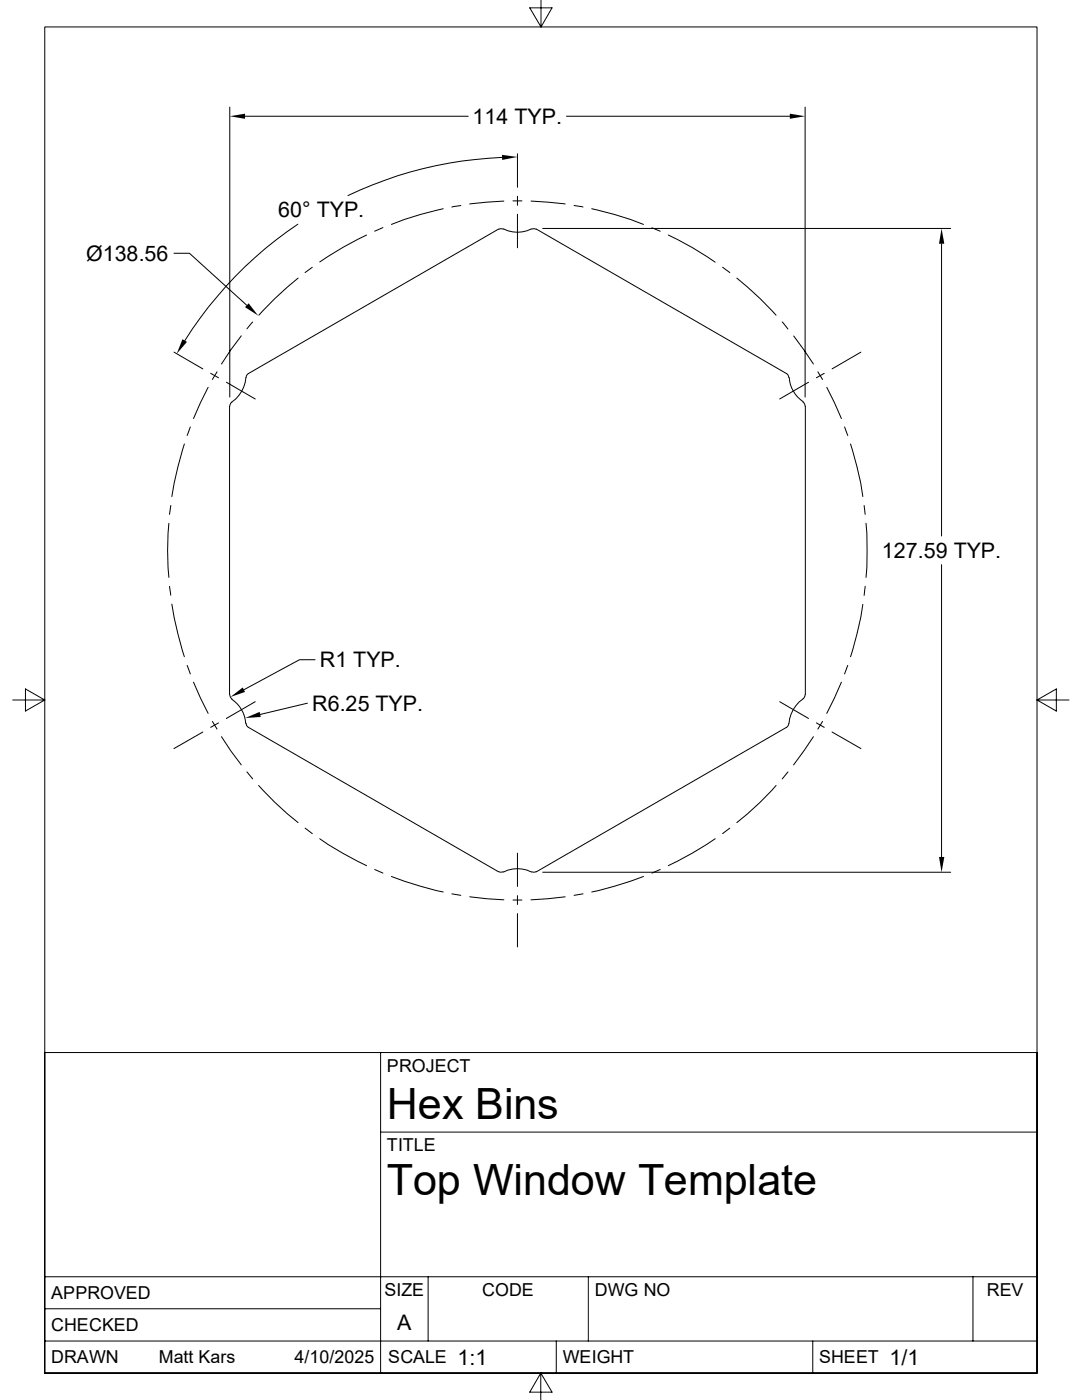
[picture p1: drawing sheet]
<svg xmlns="http://www.w3.org/2000/svg" width="216mm" height="279mm" viewBox="0 0 216 279" stroke-linecap="round" stroke-linejoin="round" font-family="sans-serif">
<g fill="none" stroke="#000" stroke-width=".2">
<path d="M108 0v5.4l-2.3-3.8h4.5l-2.2 3.8M45.8 21.4v57.8M48.9 23.2h44.5M100.2 31.4a78.5 78.5 0 0 0-30.8 7.6M103.3 30.7v6.7M103.3 39.2v1.8M113 23.2h44.6M160.7 21.4v57.8M34.7 50.5h3.1l11.4 10.4M59.4 44.7a77.7 77.7 0 0 0-22.5 23.3M59.5 55.5a65.3 65.3 0 0 0-7.9 7.4M62.3 53.3l-1.4 1.1"/>
<path d="M73.2 46.9a66.9 66.9 0 0 0-9.4 5.4M76.4 45.4l-1.6 .7M88.4 41.7a64.9 64.9 0 0 0-10.3 3.1M91.9 41l-1.7 .3M99.5 45.7l-50.1 29a2.35 2.35 0 0 0-.5 1.6 6.6 6.6 0 0 1-2.6 3.9M100.4 45.7l-.5-.1-.4 .2M100.5 45.7a6.1 6.1 0 0 0 5.5 0M100.5 40.1l-6.8 .6M102.4 40.1h1.7M103.3 42.8v6.6M106 40.1l6.8 .6M106.1 45.7l.5-.1 .4 .2 49.9 28.7 .4 .4 .1 .5"/>
<path d="M108.3 45.6h81.4M114.6 41l1.7 .3M118.1 41.7a64.9 64.9 0 0 1 10.3 3.1M130.1 45.5l1.6 .6M133.4 46.9a62 62 0 0 1 9.3 5.4M144.2 53.3l1.4 1.1M147 55.5a65.3 65.3 0 0 1 7.9 7.4M187.9 48.6v58.4M34.7 70.3l5.8 3.3M41.5 77.3l-2.9 6.2M42 74.5l1.6 .9M43.3 74.2l-.9 1.5"/>
<path d="M45.2 76.3l5.7 3.3M48.1 67l-3.9 5.6M50.4 64.3l-1.1 1.3M156.1 64.3l1.1 1.4M157.5 75.4a6.3 6.3 0 0 0 2.8 4.8M158.4 67.1l3.9 5.5M161.3 76.3l-5.7 3.3M163.2 74.2l.9 1.5M164.5 74.5l-1.6 .9M165 77.3l2.9 6.2M171.8 70.3l-5.8 3.3M36.8 88.6a72.6 72.6 0 0 0-2.5 10.5"/>
<path d="M38 85.2l-.7 1.7M45.8 81.1v57.5M46.3 80.3l-.3 .3-.2 .5M160.2 80.3l.3 .3 .2 .5v57.5l-.5 .8M168.5 85.2l.7 1.7M169.7 88.6a66.5 66.5 0 0 1 2.5 10.5M33.7 104.4a57.5 57.5 0 0 0 0 10.8M33.8 117l.3 1.8M34.1 100.9l-.3 1.8M172.4 100.9l.2 1.8M172.6 117l-.2 1.8M172.8 104.4a68.9 68.9 0 0 1 0 10.8"/>
<path d="M187.9 112.7v58.3M2.5 139.7h6.4l-3.8-2.2v4.4l3.8-2.2M34.3 120.6a72.6 72.6 0 0 0 2.5 10.5M37.3 132.8l.7 1.7M38.6 136.1l2.9 6.3M45.8 138.6l.2 .5 .3 .3M46.2 139.5a6.3 6.3 0 0 1 2.8 4.9M62.9 131.7h-3.1l-11.2 6M160.2 139.5a6.5 6.5 0 0 0-2.8 4.9M167.9 136.1l-2.9 6.3M169.2 132.8l-.7 1.7M172.2 120.6a67.4 67.4 0 0 1-2.5 10.5"/>
<path d="M206.9 139.7l3.9 2.2v-4.4l-3.9 2.2h6.4M40.5 146.1l-5.8 3.3M42.4 144l.9 1.5M43.6 144.3l-1.6 .9M44.2 147l3.9 5.7M49.1 144.4l.1 .4 .4 .4 49.9 28.8M49.3 154.1l1.1 1.3M50.9 140l-5.7 3.4M51.6 156.8a61.8 61.8 0 0 0 7.9 7.4M61.3 140.3l-9.4 2.3M154.9 156.8a57.3 57.3 0 0 1-7.9 7.4M155.6 140l5.7 3.4"/>
<path d="M157.2 154.1l-1.1 1.3M157.4 144.4l-.1 .4-.4 .4-49.9 28.8M162.3 147l-3.9 5.7M162.9 144.3l1.6 .9M164.1 144l-.9 1.5M166 146.1l5.8 3.3M60.9 165.3l1.4 1.1M63.8 167.4a66.9 66.9 0 0 0 9.4 5.4M74.8 173.5l1.6 .7M78.1 174.9a70.3 70.3 0 0 0 10.3 3.1M90.2 178.4l1.7 .3M93.7 179l6.8 .6"/>
<path d="M99.5 173.9l.4 .2 .5-.1M100.5 174a6.1 6.1 0 0 1 5.5 0M102.4 179.6h1.7M103.3 170.3v6.6M103.3 178.7v1.8M107 173.9l-.4 .2-.5-.1M108.3 174.1h81.4M112.8 179l-6.8 .6M116.3 178.4l-1.7 .3M128.4 174.9a70.3 70.3 0 0 1-10.3 3.1M131.7 173.5l-1.6 .7M142.7 167.4a66.9 66.9 0 0 1-9.3 5.4"/>
<path d="M145.6 165.3l-1.4 1.1M103.3 182.3v6.7M75.9 210.1v63.9M75.9 225.9h131M8.9 254.8h198M85.4 254.8v12.8M117.4 254.8v12.8M194.1 254.8v12.8M8.9 274v-268.6h198v268.6M8.9 274v-63.9h198v63.9M8.9 274h198M8.9 267.6h198"/>
<path d="M8.9 261.2h67M107.9 274l2.3 3.8h-4.5l2.2-3.8v5.4M111 267.6v6.4M162.2 267.6v6.4"/>
</g>
<path d="M45.8 23.2l3.1-.5v1zM100.2 30.9l3.1 .4-3.1 .6zM157.6 22.7l3.1 .5-3.1 .5zM187.9 45.6l.5 3h-1zM36.4 67.7l.9 .5-2 2.4zM49.6 60.5l1.9 2.5-2.6-1.7zM46 139.1l2.4-1.9 .5 .9zM48.9 143.3l2.9-1.2 .2 1zM187.4 171h1l-.5 3.1z" fill="#000"/>
<g font-size="8.6">
<text x="77.2" y="223.4">Hex Bins</text>
<text x="77.2" y="238.5">Top Window Template</text>
</g>
<g font-size="4.3">
<text x="94.3" y="24.7">114 TYP.</text>
<text x="55.5" y="43.4">60° TYP.</text>
<text x="17.2" y="52">Ø138.56</text>
<text x="175.9" y="111.3">127.59 TYP.</text>
<text x="63.8" y="133.2">R1 TYP.</text>
<text x="62.3" y="141.9">R6.25 TYP.</text>
<text x="79.2" y="265.4">A</text>
<text x="91.3" y="272.3">1:1</text>
<text x="177.5" y="272.3">1/1</text>
</g>
<g font-size="3.6">
<text x="77.2" y="213.9">PROJECT</text>
<text x="77.2" y="229.7">TITLE</text>
<text x="10.2" y="259.3">APPROVED</text>
<text x="76.7" y="258.7">SIZE</text>
<text x="96.2" y="258.7">CODE</text>
<text x="118.7" y="258.7">DWG NO</text>
<text x="196.9" y="258.7">REV</text>
<text x="10.2" y="265.7">CHECKED</text>
<text x="10.2" y="272.1">DRAWN</text>
<text x="31.7" y="272.1">Matt Kars</text>
<text x="58.8" y="272.1">4/10/2025</text>
<text x="77.5" y="272.1">SCALE</text>
<text x="112.3" y="272.1">WEIGHT</text>
<text x="163.5" y="272.1">SHEET</text>
</g>
</svg>
